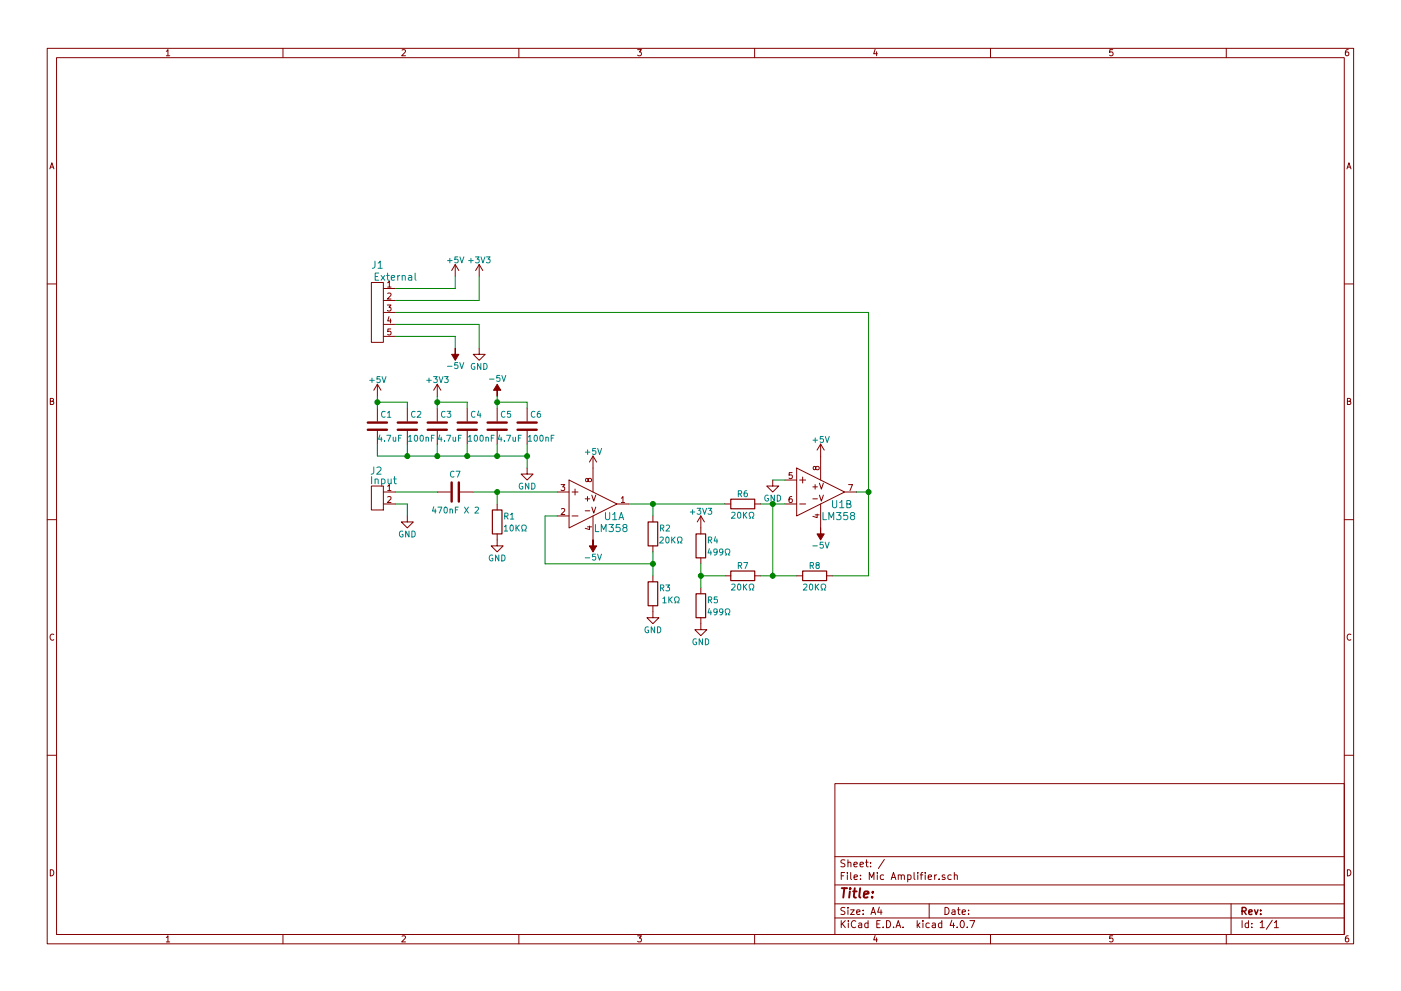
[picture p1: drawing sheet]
EESchema Schematic File Version 2
LIBS:power
LIBS:device
LIBS:switches
LIBS:relays
LIBS:motors
LIBS:transistors
LIBS:conn
LIBS:regul
LIBS:74xx
LIBS:cmos4000
LIBS:adc-dac
LIBS:memory
LIBS:xilinx
LIBS:microcontrollers
LIBS:dsp
LIBS:microchip
LIBS:analog_switches
LIBS:motorola
LIBS:texas
LIBS:intel
LIBS:audio
LIBS:interface
LIBS:digital-audio
LIBS:philips
LIBS:display
LIBS:cypress
LIBS:siliconi
LIBS:opto
LIBS:atmel
LIBS:contrib
LIBS:valves
LIBS:Custom Library
LIBS:Mic Amplifier-cache
EELAYER 25 0
EELAYER END
$Descr A4 11693 8268
encoding utf-8
Sheet 1 1
Title ""
Date ""
Rev ""
Comp ""
Comment1 ""
Comment2 ""
Comment3 ""
Comment4 ""
$EndDescr
$Comp
L Header_1X5 J1
U 1 1
P 3150 2600
F 0 "J1" H 3150 3000 60  0000 C CNN
F 1 "External" H 3300 2900 60  0000 C CNN
F 2 "CustomFootprint:Pin_Header_Straight_1x05" H 3150 2600 60  0001 C CNN
F 3 "" H 3150 2600 60  0000 C CNN
	1    3150 2600
	1    0    0    -1  
$EndComp
$Comp
L +5V #PWR01
U 1 1
P 3800 2300
F 0 "#PWR01" H 3800 2150 50  0001 C CNN
F 1 "+5V" H 3800 2440 50  0000 C CNN
F 2 "" H 3800 2300 50  0001 C CNN
F 3 "" H 3800 2300 50  0001 C CNN
	1    3800 2300
	1    0    0    -1  
$EndComp
$Comp
L +3V3 #PWR02
U 1 1
P 4000 2300
F 0 "#PWR02" H 4000 2150 50  0001 C CNN
F 1 "+3V3" H 4000 2440 50  0000 C CNN
F 2 "" H 4000 2300 50  0001 C CNN
F 3 "" H 4000 2300 50  0001 C CNN
	1    4000 2300
	1    0    0    -1  
$EndComp
Wire Wire Line
	4000 2300 4000 2500
Wire Wire Line
	4000 2500 3300 2500
Wire Wire Line
	3300 2400 3800 2400
Wire Wire Line
	3800 2400 3800 2300
$Comp
L GND #PWR03
U 1 1
P 4000 2900
F 0 "#PWR03" H 4000 2650 50  0001 C CNN
F 1 "GND" H 4000 2750 50  0000 C CNN
F 2 "" H 4000 2900 50  0001 C CNN
F 3 "" H 4000 2900 50  0001 C CNN
	1    4000 2900
	1    0    0    -1  
$EndComp
Wire Wire Line
	3800 2900 3800 2800
Wire Wire Line
	3800 2800 3300 2800
Wire Wire Line
	3300 2700 4000 2700
Wire Wire Line
	4000 2700 4000 2900
$Comp
L Header_1X2 J2
U 1 1
P 3200 4150
F 0 "J2" H 3140 4380 60  0000 C CNN
F 1 "Input" H 3200 4300 60  0000 C CNN
F 2 "CustomFootprint:Pin_Header_Straight_1x02" H 3200 4150 60  0001 C CNN
F 3 "" H 3200 4150 60  0000 C CNN
	1    3200 4150
	1    0    0    -1  
$EndComp
$Comp
L GND #PWR04
U 1 1
P 3400 4300
F 0 "#PWR04" H 3400 4050 50  0001 C CNN
F 1 "GND" H 3400 4150 50  0000 C CNN
F 2 "" H 3400 4300 50  0001 C CNN
F 3 "" H 3400 4300 50  0001 C CNN
	1    3400 4300
	1    0    0    -1  
$EndComp
Wire Wire Line
	3400 4300 3400 4200
Wire Wire Line
	3400 4200 3300 4200
$Comp
L C C7
U 1 1
P 3800 4100
F 0 "C7" V 3650 4050 50  0000 L CNN
F 1 "470nF X 2" V 3950 3900 50  0000 L CNN
F 2 "CustomFootprint:Capacitor_SMD_2824" H 3838 3950 50  0001 C CNN
F 3 "" H 3800 4100 50  0001 C CNN
	1    3800 4100
	0    1    1    0   
$EndComp
$Comp
L R R1
U 1 1
P 4150 4350
F 0 "R1" H 4250 4400 50  0000 C CNN
F 1 "10KΩ" H 4300 4300 50  0000 C CNN
F 2 "Resistors_SMD:R_0603_HandSoldering" V 4080 4350 50  0001 C CNN
F 3 "" H 4150 4350 50  0001 C CNN
	1    4150 4350
	1    0    0    -1  
$EndComp
$Comp
L LM358 U1
U 1 1
P 4950 4200
F 0 "U1" H 5125 4100 60  0000 C CNN
F 1 "LM358" H 5100 4000 60  0000 C CNN
F 2 "CustomFootprint:IC_PDIP_8pin" H 4950 4200 60  0001 C CNN
F 3 "" H 4950 4200 60  0000 C CNN
	1    4950 4200
	1    0    0    -1  
$EndComp
$Comp
L -5V #PWR5
U 1 1
P 3800 2900
F 0 "#PWR5" H 3800 3000 50  0001 C CNN
F 1 "-5V" H 3800 3050 50  0000 C CNN
F 2 "" H 3800 2900 50  0001 C CNN
F 3 "" H 3800 2900 50  0001 C CNN
	1    3800 2900
	-1   0    0    1   
$EndComp
$Comp
L +5V #PWR05
U 1 1
P 4950 3900
F 0 "#PWR05" H 4950 3750 50  0001 C CNN
F 1 "+5V" H 4950 4040 50  0000 C CNN
F 2 "" H 4950 3900 50  0001 C CNN
F 3 "" H 4950 3900 50  0001 C CNN
	1    4950 3900
	1    0    0    -1  
$EndComp
$Comp
L -5V #PWR12
U 1 1
P 4950 4500
F 0 "#PWR12" H 4950 4600 50  0001 C CNN
F 1 "-5V" H 4950 4650 50  0000 C CNN
F 2 "" H 4950 4500 50  0001 C CNN
F 3 "" H 4950 4500 50  0001 C CNN
	1    4950 4500
	-1   0    0    1   
$EndComp
Wire Wire Line
	4650 4100 3950 4100
Wire Wire Line
	4150 4200 4150 4100
Connection ~ 4150 4100
$Comp
L GND #PWR06
U 1 1
P 4150 4500
F 0 "#PWR06" H 4150 4250 50  0001 C CNN
F 1 "GND" H 4150 4350 50  0000 C CNN
F 2 "" H 4150 4500 50  0001 C CNN
F 3 "" H 4150 4500 50  0001 C CNN
	1    4150 4500
	1    0    0    -1  
$EndComp
Wire Wire Line
	3650 4100 3300 4100
$Comp
L R R2
U 1 1
P 5450 4450
F 0 "R2" H 5550 4500 50  0000 C CNN
F 1 "20KΩ" H 5600 4400 50  0000 C CNN
F 2 "Resistors_SMD:R_0603_HandSoldering" V 5380 4450 50  0001 C CNN
F 3 "" H 5450 4450 50  0001 C CNN
	1    5450 4450
	1    0    0    -1  
$EndComp
$Comp
L R R3
U 1 1
P 5450 4950
F 0 "R3" H 5550 5000 50  0000 C CNN
F 1 "1KΩ" H 5600 4900 50  0000 C CNN
F 2 "Resistors_SMD:R_0603_HandSoldering" V 5380 4950 50  0001 C CNN
F 3 "" H 5450 4950 50  0001 C CNN
	1    5450 4950
	1    0    0    -1  
$EndComp
$Comp
L GND #PWR07
U 1 1
P 5450 5100
F 0 "#PWR07" H 5450 4850 50  0001 C CNN
F 1 "GND" H 5450 4950 50  0000 C CNN
F 2 "" H 5450 5100 50  0001 C CNN
F 3 "" H 5450 5100 50  0001 C CNN
	1    5450 5100
	1    0    0    -1  
$EndComp
Wire Wire Line
	4650 4300 4550 4300
Wire Wire Line
	4550 4300 4550 4700
Wire Wire Line
	4550 4700 5450 4700
Wire Wire Line
	5450 4600 5450 4800
Connection ~ 5450 4700
Wire Wire Line
	5450 4300 5450 4200
Wire Wire Line
	5250 4200 6050 4200
$Comp
L +3V3 #PWR08
U 1 1
P 5850 4400
F 0 "#PWR08" H 5850 4250 50  0001 C CNN
F 1 "+3V3" H 5850 4540 50  0000 C CNN
F 2 "" H 5850 4400 50  0001 C CNN
F 3 "" H 5850 4400 50  0001 C CNN
	1    5850 4400
	1    0    0    -1  
$EndComp
$Comp
L R R4
U 1 1
P 5850 4550
F 0 "R4" H 5950 4600 50  0000 C CNN
F 1 "499Ω" H 6000 4500 50  0000 C CNN
F 2 "Resistors_SMD:R_0603_HandSoldering" V 5780 4550 50  0001 C CNN
F 3 "" H 5850 4550 50  0001 C CNN
	1    5850 4550
	1    0    0    -1  
$EndComp
$Comp
L R R5
U 1 1
P 5850 5050
F 0 "R5" H 5950 5100 50  0000 C CNN
F 1 "499Ω" H 6000 5000 50  0000 C CNN
F 2 "Resistors_SMD:R_0603_HandSoldering" V 5780 5050 50  0001 C CNN
F 3 "" H 5850 5050 50  0001 C CNN
	1    5850 5050
	1    0    0    -1  
$EndComp
$Comp
L GND #PWR09
U 1 1
P 5850 5200
F 0 "#PWR09" H 5850 4950 50  0001 C CNN
F 1 "GND" H 5850 5050 50  0000 C CNN
F 2 "" H 5850 5200 50  0001 C CNN
F 3 "" H 5850 5200 50  0001 C CNN
	1    5850 5200
	1    0    0    -1  
$EndComp
Wire Wire Line
	5850 4700 5850 4900
$Comp
L R R7
U 1 1
P 6200 4800
F 0 "R7" V 6280 4800 50  0000 C CNN
F 1 "20KΩ" V 6100 4800 50  0000 C CNN
F 2 "Resistors_SMD:R_0603_HandSoldering" V 6130 4800 50  0001 C CNN
F 3 "" H 6200 4800 50  0001 C CNN
	1    6200 4800
	0    -1   -1   0   
$EndComp
Wire Wire Line
	6050 4800 5850 4800
Connection ~ 5850 4800
$Comp
L R R6
U 1 1
P 6200 4200
F 0 "R6" V 6280 4200 50  0000 C CNN
F 1 "20KΩ" V 6100 4200 50  0000 C CNN
F 2 "Resistors_SMD:R_0603_HandSoldering" V 6130 4200 50  0001 C CNN
F 3 "" H 6200 4200 50  0001 C CNN
	1    6200 4200
	0    -1   -1   0   
$EndComp
Connection ~ 5450 4200
$Comp
L LM358 U1
U 2 1
P 6850 4100
F 0 "U1" H 7025 4000 60  0000 C CNN
F 1 "LM358" H 7000 3900 60  0000 C CNN
F 2 "CustomFootprint:IC_PDIP_8pin" H 6850 4100 60  0001 C CNN
F 3 "" H 6850 4100 60  0000 C CNN
	2    6850 4100
	1    0    0    -1  
$EndComp
$Comp
L GND #PWR010
U 1 1
P 6450 4000
F 0 "#PWR010" H 6450 3750 50  0001 C CNN
F 1 "GND" H 6450 3850 50  0000 C CNN
F 2 "" H 6450 4000 50  0001 C CNN
F 3 "" H 6450 4000 50  0001 C CNN
	1    6450 4000
	1    0    0    -1  
$EndComp
Wire Wire Line
	6450 4000 6550 4000
Wire Wire Line
	6350 4200 6550 4200
Wire Wire Line
	6450 4200 6450 4800
Wire Wire Line
	6350 4800 6650 4800
Connection ~ 6450 4200
$Comp
L R R8
U 1 1
P 6800 4800
F 0 "R8" V 6880 4800 50  0000 C CNN
F 1 "20KΩ" V 6700 4800 50  0000 C CNN
F 2 "Resistors_SMD:R_0603_HandSoldering" V 6730 4800 50  0001 C CNN
F 3 "" H 6800 4800 50  0001 C CNN
	1    6800 4800
	0    -1   -1   0   
$EndComp
Connection ~ 6450 4800
Wire Wire Line
	7150 4100 7250 4100
Wire Wire Line
	7250 2600 7250 4800
Wire Wire Line
	7250 4800 6950 4800
$Comp
L -5V #PWR18
U 1 1
P 6850 4400
F 0 "#PWR18" H 6850 4500 50  0001 C CNN
F 1 "-5V" H 6850 4550 50  0000 C CNN
F 2 "" H 6850 4400 50  0001 C CNN
F 3 "" H 6850 4400 50  0001 C CNN
	1    6850 4400
	-1   0    0    1   
$EndComp
$Comp
L +5V #PWR011
U 1 1
P 6850 3800
F 0 "#PWR011" H 6850 3650 50  0001 C CNN
F 1 "+5V" H 6850 3940 50  0000 C CNN
F 2 "" H 6850 3800 50  0001 C CNN
F 3 "" H 6850 3800 50  0001 C CNN
	1    6850 3800
	1    0    0    -1  
$EndComp
Wire Wire Line
	3300 2600 7250 2600
Connection ~ 7250 4100
$Comp
L +5V #PWR012
U 1 1
P 3150 3300
F 0 "#PWR012" H 3150 3150 50  0001 C CNN
F 1 "+5V" H 3150 3440 50  0000 C CNN
F 2 "" H 3150 3300 50  0001 C CNN
F 3 "" H 3150 3300 50  0001 C CNN
	1    3150 3300
	1    0    0    -1  
$EndComp
$Comp
L +3V3 #PWR013
U 1 1
P 3650 3300
F 0 "#PWR013" H 3650 3150 50  0001 C CNN
F 1 "+3V3" H 3650 3440 50  0000 C CNN
F 2 "" H 3650 3300 50  0001 C CNN
F 3 "" H 3650 3300 50  0001 C CNN
	1    3650 3300
	1    0    0    -1  
$EndComp
$Comp
L -5V #PWR8
U 1 1
P 4150 3300
F 0 "#PWR8" H 4150 3400 50  0001 C CNN
F 1 "-5V" H 4150 3450 50  0000 C CNN
F 2 "" H 4150 3300 50  0001 C CNN
F 3 "" H 4150 3300 50  0001 C CNN
	1    4150 3300
	1    0    0    -1  
$EndComp
$Comp
L C C1
U 1 1
P 3150 3550
F 0 "C1" H 3175 3650 50  0000 L CNN
F 1 "4.7uF" H 3150 3450 50  0000 L CNN
F 2 "Capacitors_SMD:C_0603_HandSoldering" H 3188 3400 50  0001 C CNN
F 3 "" H 3150 3550 50  0001 C CNN
	1    3150 3550
	1    0    0    -1  
$EndComp
$Comp
L C C2
U 1 1
P 3400 3550
F 0 "C2" H 3425 3650 50  0000 L CNN
F 1 "100nF" H 3400 3450 50  0000 L CNN
F 2 "Capacitors_SMD:C_0603_HandSoldering" H 3438 3400 50  0001 C CNN
F 3 "" H 3400 3550 50  0001 C CNN
	1    3400 3550
	1    0    0    -1  
$EndComp
$Comp
L C C3
U 1 1
P 3650 3550
F 0 "C3" H 3675 3650 50  0000 L CNN
F 1 "4.7uF" H 3650 3450 50  0000 L CNN
F 2 "Capacitors_SMD:C_0603_HandSoldering" H 3688 3400 50  0001 C CNN
F 3 "" H 3650 3550 50  0001 C CNN
	1    3650 3550
	1    0    0    -1  
$EndComp
$Comp
L C C4
U 1 1
P 3900 3550
F 0 "C4" H 3925 3650 50  0000 L CNN
F 1 "100nF" H 3900 3450 50  0000 L CNN
F 2 "Capacitors_SMD:C_0603_HandSoldering" H 3938 3400 50  0001 C CNN
F 3 "" H 3900 3550 50  0001 C CNN
	1    3900 3550
	1    0    0    -1  
$EndComp
$Comp
L C C5
U 1 1
P 4150 3550
F 0 "C5" H 4175 3650 50  0000 L CNN
F 1 "4.7uF" H 4150 3450 50  0000 L CNN
F 2 "Capacitors_SMD:C_0603_HandSoldering" H 4188 3400 50  0001 C CNN
F 3 "" H 4150 3550 50  0001 C CNN
	1    4150 3550
	1    0    0    -1  
$EndComp
$Comp
L C C6
U 1 1
P 4400 3550
F 0 "C6" H 4425 3650 50  0000 L CNN
F 1 "100nF" H 4400 3450 50  0000 L CNN
F 2 "Capacitors_SMD:C_0603_HandSoldering" H 4438 3400 50  0001 C CNN
F 3 "" H 4400 3550 50  0001 C CNN
	1    4400 3550
	1    0    0    -1  
$EndComp
$Comp
L GND #PWR014
U 1 1
P 4400 3900
F 0 "#PWR014" H 4400 3650 50  0001 C CNN
F 1 "GND" H 4400 3750 50  0000 C CNN
F 2 "" H 4400 3900 50  0001 C CNN
F 3 "" H 4400 3900 50  0001 C CNN
	1    4400 3900
	1    0    0    -1  
$EndComp
Wire Wire Line
	4400 3900 4400 3700
Wire Wire Line
	3150 3700 3150 3800
Wire Wire Line
	3150 3800 4400 3800
Connection ~ 4400 3800
Wire Wire Line
	3400 3700 3400 3800
Connection ~ 3400 3800
Wire Wire Line
	3900 3800 3900 3700
Connection ~ 3900 3800
Wire Wire Line
	4150 3700 4150 3800
Connection ~ 4150 3800
Wire Wire Line
	3650 3800 3650 3700
Connection ~ 3650 3800
Wire Wire Line
	3650 3400 3650 3300
Wire Wire Line
	3650 3350 3900 3350
Wire Wire Line
	3900 3350 3900 3400
Connection ~ 3650 3350
Wire Wire Line
	4150 3400 4150 3300
Wire Wire Line
	4150 3350 4400 3350
Wire Wire Line
	4400 3350 4400 3400
Connection ~ 4150 3350
Wire Wire Line
	3400 3400 3400 3350
Wire Wire Line
	3400 3350 3150 3350
Wire Wire Line
	3150 3300 3150 3400
Connection ~ 3150 3350
$EndSCHEMATC
